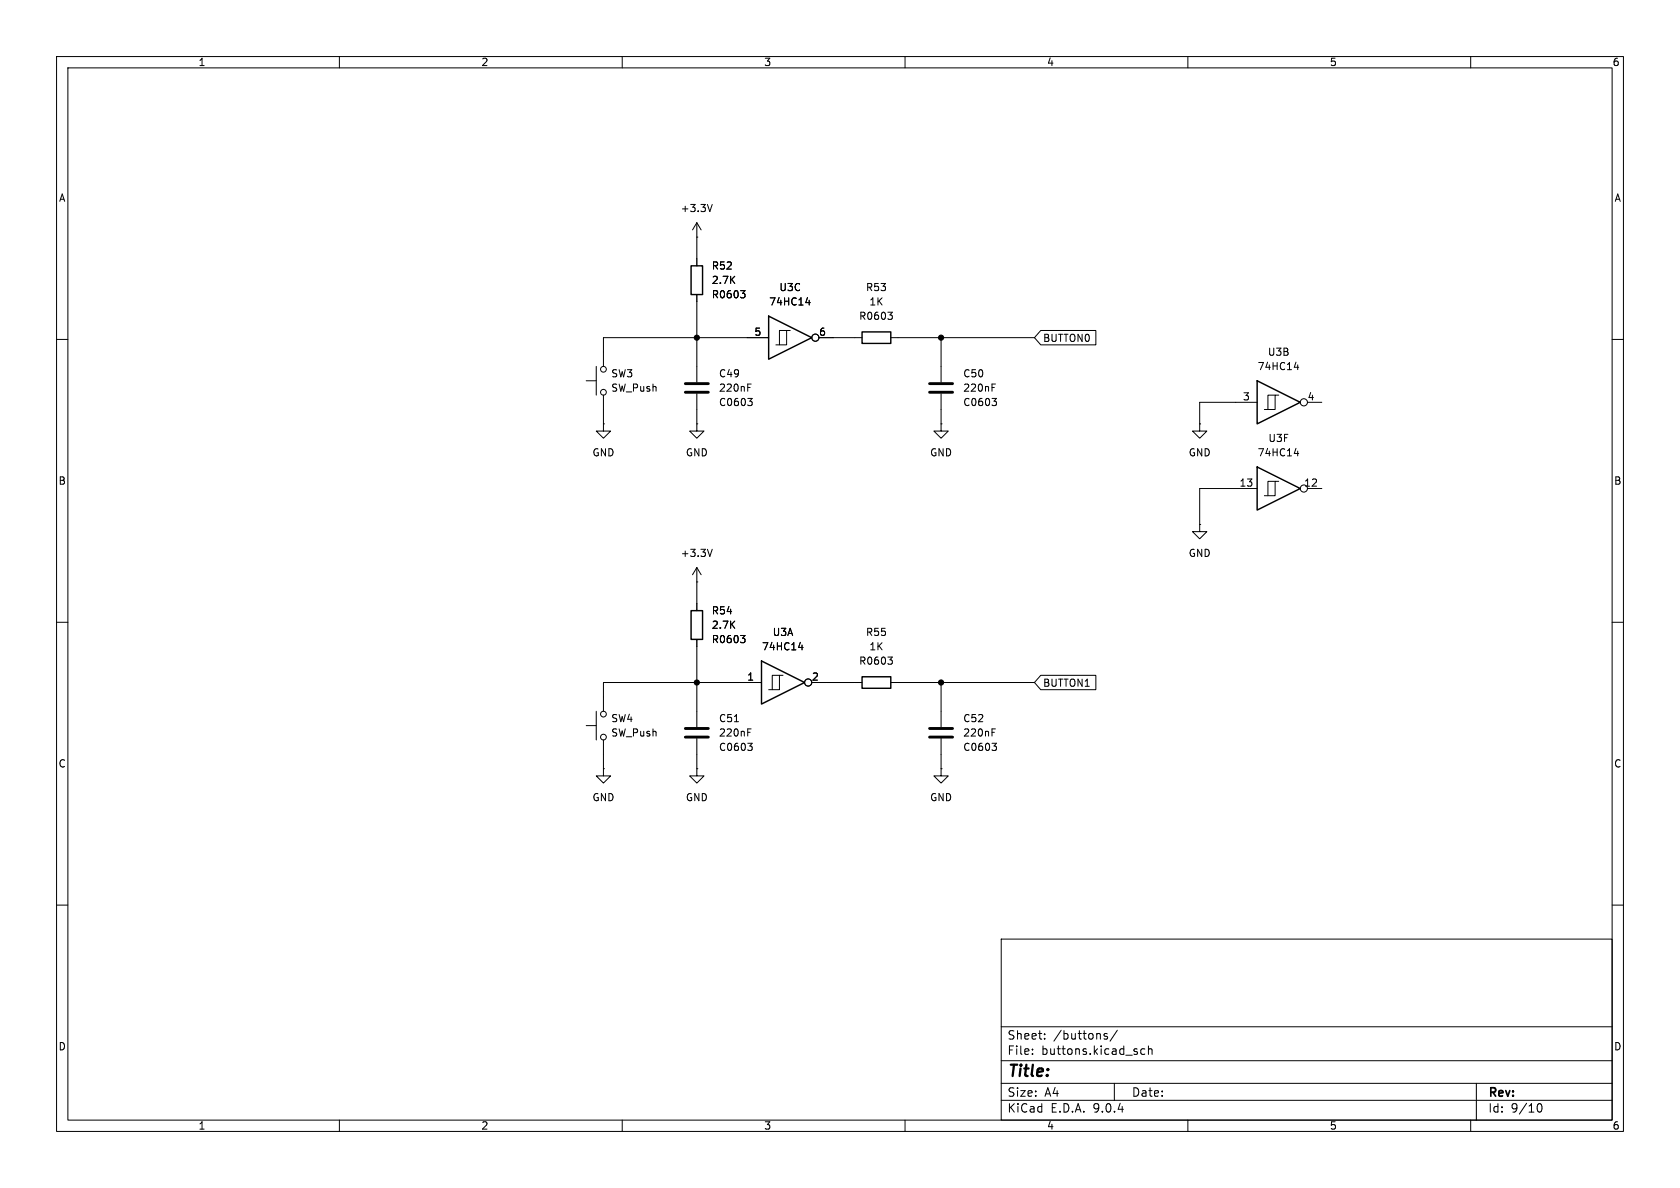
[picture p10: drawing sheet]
<svg xmlns="http://www.w3.org/2000/svg" width="297mm" height="210mm" viewBox="0 0 297 210" stroke-linecap="round" stroke-linejoin="round" font-family="sans-serif">
<g fill="none" stroke="#000" stroke-width=".18">
<path d="M10 10h277v190h-277zM12 12h273v186h-273zM60 10v2M110 10v2M160 10v2M210 10v2M260 10v2M123.2 39.4v7.6M123.2 39.4l-.8 1.2M123.2 39.4l.8 1.2M125.9 36.1l-.4 1.3M123.2 41.9h.1"/>
<path d="M123.2 52.1v15.5M130.9 51.4h.8l-.4 .5M131.5 51.9l.2 .2v.3l-.2 .2M135.9 59.7h-29.2v5.1M139.1 58.4h-1.3v2.6M139.7 58.4h-.6v2.6h-1.9M142.5 53.5h.7M143.1 53.1v.8M144.8 59.7h7.6M157 55.2h.8l-.5 .5M157.5 59.7h25.4M157.5 55.7l.3 .2v.3l-.3 .3"/>
<path d="M166.4 59.7v7.9M184 58.4h9.7v2.6h-9.7l-1.1-1.3zM10 60h2M103.6 67.3h1.8M105.4 64.8v5.1M106.7 74.9v1.3h1.2l-1.2 1.3-1.3-1.3h1.3M106.7 74.9h.1M106.7 69.9v5M123.2 74.9v1.3h1.3l-1.3 1.3-1.3-1.3h1.3M123.2 74.9h.1M123.2 69.6v5.3M132.2 68.5h.4"/>
<path d="M132.2 67.9h.6M132.2 70.4h.8l-.4 .5M132.7 70.9l.3 .3v.3l-.3 .2M166.4 74.9v1.3h1.2l-1.2 1.3-1.3-1.3h1.3M166.4 74.9h.1M166.4 69.6v5.3M175.4 68.5h.4M175.4 67.9h.6M175.4 70.4h.8l-.5 .5M175.9 70.9l.3 .3v.3l-.3 .2M212.1 74.9v1.3h1.3l-1.3 1.3-1.3-1.3h1.3M212.1 74.9h.1"/>
<path d="M222.2 71.1h-10.1v3.8M225.4 69.9h-1.2v2.5M226.1 69.9h-.7v2.5h-1.9M228.8 64.9h.8M229.4 64.5v.8M229.4 79.7v.9M231.1 71.1h2.6M285 60h2M125.9 97.1l-.4 1.3M212.1 92.7v1.3h1.3l-1.3 1.3-1.3-1.3h1.3M212.1 92.7h.1M222.2 86.4h-10.1v6.3"/>
<path d="M225.4 85.1h-1.2v2.5M226.1 85.1h-.7v2.5h-1.9M228.8 80.2h.8M231.1 86.4h2.6M10 110h2M123.2 102.9h.1M123.2 100.3v7.7M123.2 113v15.5M123.2 100.3l-.8 1.3M123.2 100.3l.8 1.3M130.9 112.3h.8l-.4 .5M131.5 112.8l.2 .3v.3l-.2 .2"/>
<path d="M137.8 119.4h-1.3v2.5M138.4 119.4h-.6v2.5h-1.9M141.2 114.5h.8M141.8 114v.9M157 116.1h.8l-.5 .5M157.5 116.6l.3 .3v.3l-.3 .2M184 119.4h9.7v2.5h-9.7l-1.1-1.2zM285 110h2M103.6 128.3h1.8M105.4 125.7v5.1M106.7 135.9v1.3h1.2l-1.2 1.2-1.3-1.2h1.3M106.7 135.9h.1"/>
<path d="M106.7 130.8v5.1M123.2 135.9v1.3h1.3l-1.3 1.2-1.3-1.2h1.3M123.2 135.9h.1M123.2 130.6v5.3M129.8 127.6h.8M132.2 129.5h.4M132.2 128.8h.6M132.2 131.4h.8l-.4 .5M132.7 131.9l.3 .2v.3l-.3 .3M134.6 120.7h-27.9v5M143.5 120.7h8.9M157.5 120.7h25.4"/>
<path d="M166.4 135.9v1.3h1.2l-1.2 1.2-1.3-1.2h1.3M166.4 135.9h.1M166.4 120.7v7.8M166.4 130.6v5.3M175.4 129.5h.4M175.4 128.8h.6M175.4 131.4h.8l-.5 .5M175.9 131.9l.3 .2v.3l-.3 .3M10 160h2M177 166h108v32h-108zM285 160h2M60 198v2"/>
<path d="M110 198v2M160 198v2M177 194.5h108M177 191.5h108M177 187.5h108M177 181.5h108M182.5 186.3v.1M182.5 185.5v.1M184.7 183.6v.1M184.7 182.8v.1M195.7 182.8l-.3-.1-.2 .2v.2l.5 .2v.3h-.5M197 191.5v3"/>
<path d="M197.5 182.1l-1.3 2M202.4 185.5l-.4-.1-.3 .3v.4l.1 .2h.6M203 185.5l.2-.1 .4 .1 .1 .9M203 184.9v1.5M210 198v2M260 198v2M261 191.5v6.5M271.7 195.7l.2-.5 .2-.1a.81 .81 0 0 1 .6 .6 .81 .81 0 0 1-.3 .8h-.4l-.3-.5"/>
<circle cx="144.1" cy="59.7" r=".63"/>
<circle cx="106.7" cy="69.3" r=".51"/>
<circle cx="106.7" cy="65.3" r=".51"/>
<circle cx="230.5" cy="71.1" r=".63"/>
<circle cx="230.5" cy="86.4" r=".63"/>
<circle cx="106.7" cy="126.2" r=".51"/>
<circle cx="106.7" cy="130.3" r=".51"/>
<circle cx="142.9" cy="120.6" r=".63"/>
</g>
<path d="M121.2 67.8h4M121.2 69.3h4M164.3 67.8h4.1M164.3 69.3h4.1M121.2 128.8h4M121.2 130.3h4M164.3 128.8h4.1M164.3 130.3h4.1" fill="none" stroke="#000" stroke-width=".51"/>
<path d="M122.2 47h2v5.1h-2zM135.9 55.9l7.6 3.8-7.6 3.8zM152.4 58.7h5.1v2h-5.1zM222.2 67.3l7.7 3.8-7.7 3.8zM222.2 82.6l7.7 3.8-7.7 3.8zM122.2 108h2v5h-2zM134.6 116.8l7.6 3.9-7.6 3.8zM152.4 119.6h5.1v2.1h-5.1z" fill="none" stroke="#000" stroke-width=".25"/>
<g fill="#000" stroke="#000" stroke-width=".18">
<circle cx="123.2" cy="59.7" r=".46"/>
<circle cx="166.4" cy="59.7" r=".46"/>
<circle cx="123.2" cy="120.7" r=".46"/>
<circle cx="166.4" cy="120.7" r=".46"/>
</g>
<text font-size="2.8" x="178" y="190.9">Title:</text>
<g font-size="2.1">
<text x="178" y="184">Sheet:</text>
<text x="186.2" y="184">/buttons/</text>
<text x="178" y="186.7">File:</text>
<text x="184.1" y="186.7">buttons.kicad_sch</text>
<text x="178" y="196.9">KiCad</text>
<text x="178" y="194.1">Size:</text>
<text x="184.7" y="194.1">A4</text>
<text x="185.7" y="196.9">E.D.A.</text>
<text x="193.3" y="196.9">9.0.4</text>
<text x="200" y="194.1">Date:</text>
<text x="263" y="194.3">Rev:</text>
<text x="263" y="196.9">Id:</text>
<text x="267.1" y="196.9">9/10</text>
</g>
<g font-size="1.8">
<text x="35" y="11.9">1</text>
<text x="85" y="11.9">2</text>
<text x="135" y="11.9">3</text>
<text x="185" y="11.9">4</text>
<text x="235" y="11.9">5</text>
<text x="285" y="11.9">6</text>
<text x="10.3" y="35.9">A</text>
<text x="285.3" y="35.9">A</text>
<text x="120.2" y="37.7">+3.3V</text>
<text x="125.7" y="47.9">R52</text>
<text x="125.7" y="50.4">2.7K</text>
<text x="125.7" y="52.9">R0603</text>
<text x="137.7" y="51.7">U3C</text>
<text x="153" y="51.7">R53</text>
<text x="133.3" y="59.4">5</text>
<text x="135.9" y="54.2">74HC14</text>
<text x="144.7" y="59.4">6</text>
<text x="151.8" y="56.7">R0603</text>
<text x="153.6" y="54.2">1K</text>
<text x="184.3" y="60.6">BUTTON0</text>
<text x="222.2" y="65.6">74HC14</text>
<text x="224.1" y="63.1">U3B</text>
<text x="108" y="66.9">SW3</text>
<text x="108" y="69.4">SW_Push</text>
<text x="127" y="69.4">220nF</text>
<text x="127" y="66.9">C49</text>
<text x="127" y="72">C0603</text>
<text x="170.2" y="69.4">220nF</text>
<text x="170.2" y="66.9">C50</text>
<text x="170.2" y="72">C0603</text>
<text x="219.6" y="70.9">3</text>
<text x="231.1" y="70.9">4</text>
<text x="104.6" y="80.9">GND</text>
<text x="121.2" y="80.9">GND</text>
<text x="164.3" y="80.9">GND</text>
<text x="210.1" y="80.9">GND</text>
<text x="222.2" y="80.9">74HC14</text>
<text x="224.1" y="78.3">U3F</text>
<text x="10.3" y="85.9">B</text>
<text x="219" y="86.1">13</text>
<text x="230.5" y="86.1">12</text>
<text x="285.3" y="85.9">B</text>
<text x="120.2" y="98.7">+3.3V</text>
<text x="210.1" y="98.7">GND</text>
<text x="125.7" y="108.8">R54</text>
<text x="125.7" y="111.4">2.7K</text>
<text x="125.7" y="113.9">R0603</text>
<text x="136.5" y="112.6">U3A</text>
<text x="153" y="112.6">R55</text>
<text x="134.6" y="115.2">74HC14</text>
<text x="151.8" y="117.7">R0603</text>
<text x="153.6" y="115.2">1K</text>
<text x="132" y="120.4">1</text>
<text x="143.4" y="120.4">2</text>
<text x="184.3" y="121.6">BUTTON1</text>
<text x="108" y="127.9">SW4</text>
<text x="108" y="130.4">SW_Push</text>
<text x="127" y="130.4">220nF</text>
<text x="127" y="127.9">C51</text>
<text x="170.2" y="130.4">220nF</text>
<text x="170.2" y="127.9">C52</text>
<text x="10.3" y="135.9">C</text>
<text x="127" y="132.9">C0603</text>
<text x="170.2" y="132.9">C0603</text>
<text x="285.3" y="135.9">C</text>
<text x="104.6" y="141.8">GND</text>
<text x="121.2" y="141.8">GND</text>
<text x="164.3" y="141.8">GND</text>
<text x="10.3" y="185.9">D</text>
<text x="285.3" y="185.9">D</text>
<text x="35" y="199.9">1</text>
<text x="85" y="199.9">2</text>
<text x="135" y="199.9">3</text>
<text x="185" y="199.9">4</text>
<text x="235" y="199.9">5</text>
<text x="285" y="199.9">6</text>
</g>
</svg>
